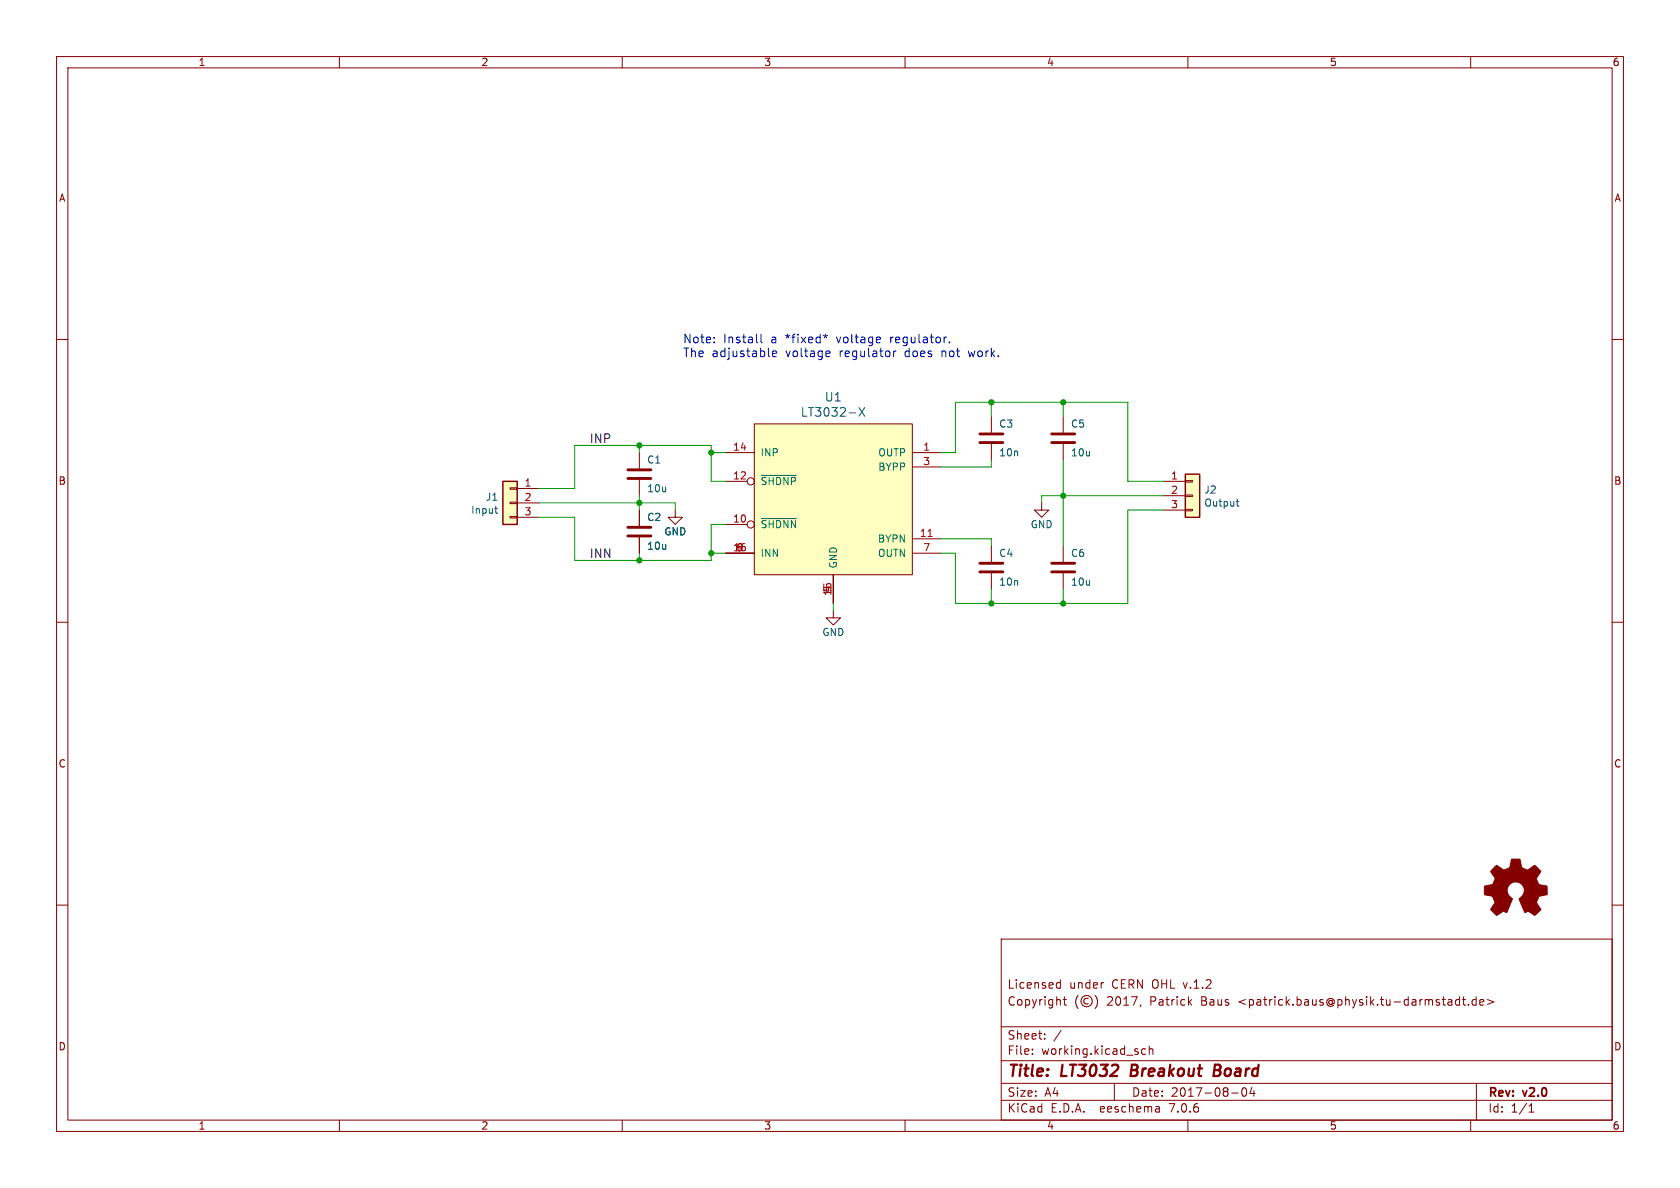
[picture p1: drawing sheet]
(kicad_sch (version 20230121) (generator eeschema)

 (paper "A4")

 (title_block
  (title "LT3032 Breakout Board")
  (date "2017-08-04")
  (rev "v2.0")
  (comment 1 "Copyright (©) 2017, Patrick Baus <patrick.baus@physik.tu-darmstadt.de>")
  (comment 2 "Licensed under CERN OHL v.1.2"))

 (lib_symbols
  (symbol "Connector_Generic:Conn_01x03" (pin_names (offset 1.016) hide) (in_bom yes) (on_board yes)
   (property "Reference" "J" (at 0 5.08 0) (effects (font (size 1.27 1.27))))
   (property "Value" "Conn_01x03" (at 0 -5.08 0) (effects (font (size 1.27 1.27))))
   (property "Footprint" "" (at 0 0 0) (effects (font (size 1.27 1.27)) hide))
   (property "Datasheet" "~" (at 0 0 0) (effects (font (size 1.27 1.27)) hide))
   (symbol "Conn_01x03_1_1"
    (rectangle (start -1.27 -2.413) (end 0 -2.667) (stroke (width 0.1524) (type default)) (fill (type none)))
    (rectangle (start -1.27 0.127) (end 0 -0.127) (stroke (width 0.1524) (type default)) (fill (type none)))
    (rectangle (start -1.27 2.667) (end 0 2.413) (stroke (width 0.1524) (type default)) (fill (type none)))
    (rectangle (start -1.27 3.81) (end 1.27 -3.81) (stroke (width 0.254) (type default)) (fill (type background)))
    (pin passive line (at -5.08 2.54 0) (length 3.81) (name "Pin_1" (effects (font (size 1.27 1.27)))) (number "1" (effects (font (size 1.27 1.27)))))
    (pin passive line (at -5.08 0 0) (length 3.81) (name "Pin_2" (effects (font (size 1.27 1.27)))) (number "2" (effects (font (size 1.27 1.27)))))
    (pin passive line (at -5.08 -2.54 0) (length 3.81) (name "Pin_3" (effects (font (size 1.27 1.27)))) (number "3" (effects (font (size 1.27 1.27)))))))
  (symbol "Device:C" (pin_numbers hide) (pin_names (offset 0.254)) (in_bom yes) (on_board yes)
   (property "Reference" "C" (at 0.635 2.54 0) (effects (font (size 1.27 1.27)) (justify left)))
   (property "Value" "C" (at 0.635 -2.54 0) (effects (font (size 1.27 1.27)) (justify left)))
   (property "Footprint" "" (at 0.9652 -3.81 0) (effects (font (size 1.27 1.27)) hide))
   (property "Datasheet" "~" (at 0 0 0) (effects (font (size 1.27 1.27)) hide))
   (symbol "C_0_1"
    (polyline (pts (xy -2.032 -0.762) (xy 2.032 -0.762)) (stroke (width 0.508) (type default)) (fill (type none)))
    (polyline (pts (xy -2.032 0.762) (xy 2.032 0.762)) (stroke (width 0.508) (type default)) (fill (type none))))
   (symbol "C_1_1"
    (pin passive line (at 0 3.81 270) (length 2.794) (name "~" (effects (font (size 1.27 1.27)))) (number "1" (effects (font (size 1.27 1.27)))))
    (pin passive line (at 0 -3.81 90) (length 2.794) (name "~" (effects (font (size 1.27 1.27)))) (number "2" (effects (font (size 1.27 1.27)))))))
  (symbol "Graphic:Logo_Open_Hardware_Small" (in_bom no) (on_board no)
   (property "Reference" "#SYM" (at 0 6.985 0) (effects (font (size 1.27 1.27)) hide))
   (property "Value" "Logo_Open_Hardware_Small" (at 0 -5.715 0) (effects (font (size 1.27 1.27)) hide))
   (property "Footprint" "" (at 0 0 0) (effects (font (size 1.27 1.27)) hide))
   (property "Datasheet" "~" (at 0 0 0) (effects (font (size 1.27 1.27)) hide))
   (property "Sim.Enable" "0" (at 0 0 0) (effects (font (size 1.27 1.27)) hide))
   (symbol "Logo_Open_Hardware_Small_0_1"
    (polyline (pts (xy 3.3528 -4.3434) (xy 3.302 -4.318) (xy 3.175 -4.2418) (xy 2.9972 -4.1148) (xy 2.7686 -3.9624) (xy 2.54 -3.81) (xy 2.3622 -3.7084) (xy 2.2352 -3.6068) (xy 2.1844 -3.5814) (xy 2.159 -3.6068) (xy 2.0574 -3.6576) (xy 1.905 -3.7338) (xy 1.8034 -3.7846) (xy 1.6764 -3.8354) (xy 1.6002 -3.8354) (xy 1.6002 -3.8354) (xy 1.5494 -3.7338) (xy 1.4732 -3.5306) (xy 1.3462 -3.302) (xy 1.2446 -3.0226) (xy 1.1176 -2.7178) (xy 0.9652 -2.413) (xy 0.8636 -2.1082) (xy 0.7366 -1.8288) (xy 0.6604 -1.6256) (xy 0.6096 -1.4732) (xy 0.5842 -1.397) (xy 0.5842 -1.397) (xy 0.6604 -1.3208) (xy 0.7874 -1.2446) (xy 1.0414 -1.016) (xy 1.2954 -0.6858) (xy 1.4478 -0.3302) (xy 1.524 0.0762) (xy 1.4732 0.4572) (xy 1.3208 0.8128) (xy 1.0668 1.143) (xy 0.762 1.3716) (xy 0.4064 1.524) (xy 0 1.5748) (xy -0.381 1.5494) (xy -0.7366 1.397) (xy -1.0668 1.143) (xy -1.2192 0.9906) (xy -1.397 0.6604) (xy -1.524 0.3048) (xy -1.524 0.2286) (xy -1.4986 -0.1778) (xy -1.397 -0.5334) (xy -1.1938 -0.8636) (xy -0.9144 -1.143) (xy -0.8636 -1.1684) (xy -0.7366 -1.27) (xy -0.635 -1.3462) (xy -0.5842 -1.397) (xy -1.0668 -2.5908) (xy -1.143 -2.794) (xy -1.2954 -3.1242) (xy -1.397 -3.4036) (xy -1.4986 -3.6322) (xy -1.5748 -3.7846) (xy -1.6002 -3.8354) (xy -1.6002 -3.8354) (xy -1.651 -3.8354) (xy -1.7272 -3.81) (xy -1.905 -3.7338) (xy -2.0066 -3.683) (xy -2.1336 -3.6068) (xy -2.2098 -3.5814) (xy -2.2606 -3.6068) (xy -2.3622 -3.683) (xy -2.54 -3.81) (xy -2.7686 -3.9624) (xy -2.9718 -4.0894) (xy -3.1496 -4.2164) (xy -3.302 -4.318) (xy -3.3528 -4.3434) (xy -3.3782 -4.3434) (xy -3.429 -4.318) (xy -3.5306 -4.2164) (xy -3.7084 -4.064) (xy -3.937 -3.8354) (xy -3.9624 -3.81) (xy -4.1656 -3.6068) (xy -4.318 -3.4544) (xy -4.4196 -3.3274) (xy -4.445 -3.2766) (xy -4.445 -3.2766) (xy -4.4196 -3.2258) (xy -4.318 -3.0734) (xy -4.2164 -2.8956) (xy -4.064 -2.667) (xy -3.6576 -2.0828) (xy -3.8862 -1.5494) (xy -3.937 -1.3716) (xy -4.0386 -1.1684) (xy -4.0894 -1.0414) (xy -4.1148 -0.9652) (xy -4.191 -0.9398) (xy -4.318 -0.9144) (xy -4.5466 -0.8636) (xy -4.8006 -0.8128) (xy -5.0546 -0.7874) (xy -5.2578 -0.7366) (xy -5.4356 -0.7112) (xy -5.5118 -0.6858) (xy -5.5118 -0.6858) (xy -5.5372 -0.635) (xy -5.5372 -0.5588) (xy -5.5372 -0.4318) (xy -5.5626 -0.2286) (xy -5.5626 0.0762) (xy -5.5626 0.127) (xy -5.5372 0.4064) (xy -5.5372 0.635) (xy -5.5372 0.762) (xy -5.5372 0.8382) (xy -5.5372 0.8382) (xy -5.461 0.8382) (xy -5.3086 0.889) (xy -5.08 0.9144) (xy -4.826 0.9652) (xy -4.8006 0.9906) (xy -4.5466 1.0414) (xy -4.318 1.0668) (xy -4.1656 1.1176) (xy -4.0894 1.143) (xy -4.0894 1.143) (xy -4.0386 1.2446) (xy -3.9624 1.4224) (xy -3.8608 1.6256) (xy -3.7846 1.8288) (xy -3.7084 2.0066) (xy -3.6576 2.159) (xy -3.6322 2.2098) (xy -3.6322 2.2098) (xy -3.683 2.286) (xy -3.7592 2.413) (xy -3.8862 2.5908) (xy -4.064 2.8194) (xy -4.064 2.8448) (xy -4.2164 3.0734) (xy -4.3434 3.2512) (xy -4.4196 3.3782) (xy -4.445 3.4544) (xy -4.445 3.4544) (xy -4.3942 3.5052) (xy -4.2926 3.6322) (xy -4.1148 3.81) (xy -3.937 4.0132) (xy -3.8608 4.064) (xy -3.6576 4.2926) (xy -3.5052 4.4196) (xy -3.4036 4.4958) (xy -3.3528 4.5212) (xy -3.3528 4.5212) (xy -3.302 4.4704) (xy -3.1496 4.3688) (xy -2.9718 4.2418) (xy -2.7432 4.0894) (xy -2.7178 4.0894) (xy -2.4892 3.937) (xy -2.3114 3.81) (xy -2.1844 3.7084) (xy -2.1336 3.683) (xy -2.1082 3.683) (xy -2.032 3.7084) (xy -1.8542 3.7592) (xy -1.6764 3.8354) (xy -1.4732 3.937) (xy -1.27 4.0132) (xy -1.143 4.064) (xy -1.0668 4.1148) (xy -1.0668 4.1148) (xy -1.0414 4.191) (xy -1.016 4.3434) (xy -0.9652 4.572) (xy -0.9144 4.8514) (xy -0.889 4.9022) (xy -0.8382 5.1562) (xy -0.8128 5.3848) (xy -0.7874 5.5372) (xy -0.762 5.588) (xy -0.7112 5.6134) (xy -0.5842 5.6134) (xy -0.4064 5.6134) (xy -0.1524 5.6134) (xy 0.0762 5.6134) (xy 0.3302 5.6134) (xy 0.5334 5.6134) (xy 0.6858 5.588) (xy 0.7366 5.588) (xy 0.7366 5.588) (xy 0.762 5.5118) (xy 0.8128 5.334) (xy 0.8382 5.1054) (xy 0.9144 4.826) (xy 0.9144 4.7752) (xy 0.9652 4.5212) (xy 1.016 4.2926) (xy 1.0414 4.1402) (xy 1.0668 4.0894) (xy 1.0668 4.0894) (xy 1.1938 4.0386) (xy 1.3716 3.9624) (xy 1.5748 3.8608) (xy 2.0828 3.6576) (xy 2.7178 4.0894) (xy 2.7686 4.1402) (xy 2.9972 4.2926) (xy 3.175 4.4196) (xy 3.302 4.4958) (xy 3.3782 4.5212) (xy 3.3782 4.5212) (xy 3.429 4.4704) (xy 3.556 4.3434) (xy 3.7338 4.191) (xy 3.9116 3.9878) (xy 4.064 3.8354) (xy 4.2418 3.6576) (xy 4.3434 3.556) (xy 4.4196 3.4798) (xy 4.4196 3.429) (xy 4.4196 3.4036) (xy 4.3942 3.3274) (xy 4.2926 3.2004) (xy 4.1656 2.9972) (xy 4.0132 2.794) (xy 3.8862 2.5908) (xy 3.7592 2.3876) (xy 3.6576 2.2352) (xy 3.6322 2.159) (xy 3.6322 2.1336) (xy 3.683 2.0066) (xy 3.7592 1.8288) (xy 3.8608 1.6002) (xy 4.064 1.1176) (xy 4.3942 1.0414) (xy 4.5974 1.016) (xy 4.8768 0.9652) (xy 5.1308 0.9144) (xy 5.5372 0.8382) (xy 5.5626 -0.6604) (xy 5.4864 -0.6858) (xy 5.4356 -0.6858) (xy 5.2832 -0.7366) (xy 5.0546 -0.762) (xy 4.8006 -0.8128) (xy 4.5974 -0.8636) (xy 4.3688 -0.9144) (xy 4.2164 -0.9398) (xy 4.1402 -0.9398) (xy 4.1148 -0.9652) (xy 4.064 -1.0668) (xy 3.9878 -1.2446) (xy 3.9116 -1.4478) (xy 3.81 -1.651) (xy 3.7338 -1.8542) (xy 3.683 -2.0066) (xy 3.6576 -2.0828) (xy 3.683 -2.1336) (xy 3.7846 -2.2606) (xy 3.8862 -2.4638) (xy 4.0386 -2.667) (xy 4.191 -2.8956) (xy 4.318 -3.0734) (xy 4.3942 -3.2004) (xy 4.445 -3.2766) (xy 4.4196 -3.3274) (xy 4.3434 -3.429) (xy 4.1656 -3.5814) (xy 3.937 -3.8354) (xy 3.8862 -3.8608) (xy 3.683 -4.064) (xy 3.5306 -4.2164) (xy 3.4036 -4.318) (xy 3.3528 -4.3434)) (stroke (width 0) (type default)) (fill (type outline)))))
  (symbol "LT3032-breakout-rescue:GND-power" (power) (pin_names (offset 0)) (in_bom yes) (on_board yes)
   (property "Reference" "#PWR" (at 0 -6.35 0) (effects (font (size 1.27 1.27)) hide))
   (property "Value" "GND-power" (at 0 -3.81 0) (effects (font (size 1.27 1.27))))
   (property "Footprint" "" (at 0 0 0) (effects (font (size 1.27 1.27)) hide))
   (property "Datasheet" "" (at 0 0 0) (effects (font (size 1.27 1.27)) hide))
   (symbol "GND-power_0_1"
    (polyline (pts (xy 0 0) (xy 0 -1.27) (xy 1.27 -1.27) (xy 0 -2.54) (xy -1.27 -1.27) (xy 0 -1.27)) (stroke (width 0) (type solid)) (fill (type none))))
   (symbol "GND-power_1_1"
    (pin power_in line (at 0 0 270) (length 0) hide (name "GND" (effects (font (size 1.27 1.27)))) (number "1" (effects (font (size 1.27 1.27)))))))
  (symbol "LT3032-breakout-rescue:LT3032-X-Linear-Technology" (pin_names (offset 1.016)) (in_bom yes) (on_board yes)
   (property "Reference" "U" (at 0 16.51 0) (effects (font (size 1.524 1.524))))
   (property "Value" "Linear-Technology:LT3032-X" (at 10.16 16.51 0) (effects (font (size 1.524 1.524))))
   (property "Footprint" "Custom_footprints:DFN-14-2EP_3x4mm_Pitch0.5mm" (at 0 20.32 0) (effects (font (size 1.524 1.524)) hide))
   (property "Datasheet" "" (at 0 16.51 0) (effects (font (size 1.524 1.524)) hide))
   (property "MFN" "Linear Technology" (at 19.05 -15.24 0) (effects (font (size 1.524 1.524)) hide))
   (property "MFP" "LT3032" (at 15.24 -19.05 0) (effects (font (size 1.524 1.524)) hide))
   (symbol "LT3032-X-Linear-Technology_0_1"
    (rectangle (start -13.97 13.97) (end 13.97 -12.7) (stroke (width 0) (type solid)) (fill (type background))))
   (symbol "LT3032-X-Linear-Technology_1_1"
    (pin power_out line (at 19.05 8.89 180) (length 5.08) (name "OUTP" (effects (font (size 1.27 1.27)))) (number "1" (effects (font (size 1.27 1.27)))))
    (pin input inverted (at -19.05 -3.81 0) (length 5.08) (name "~{SHDNN}" (effects (font (size 1.27 1.27)))) (number "10" (effects (font (size 1.27 1.27)))))
    (pin passive line (at 19.05 -6.35 180) (length 5.08) (name "BYPN" (effects (font (size 1.27 1.27)))) (number "11" (effects (font (size 1.27 1.27)))))
    (pin input inverted (at -19.05 3.81 0) (length 5.08) (name "~{SHDNP}" (effects (font (size 1.27 1.27)))) (number "12" (effects (font (size 1.27 1.27)))))
    (pin power_in line (at -19.05 8.89 0) (length 5.08) (name "INP" (effects (font (size 1.27 1.27)))) (number "14" (effects (font (size 1.27 1.27)))))
    (pin power_in line (at 0 -17.78 90) (length 5.08) (name "GND" (effects (font (size 1.27 1.27)))) (number "15" (effects (font (size 1.27 1.27)))))
    (pin passive line (at -19.05 -8.89 0) (length 5.08) (name "~" (effects (font (size 1.27 1.27)))) (number "16" (effects (font (size 1.27 1.27)))))
    (pin passive line (at 19.05 6.35 180) (length 5.08) (name "BYPP" (effects (font (size 1.27 1.27)))) (number "3" (effects (font (size 1.27 1.27)))))
    (pin passive line (at 0 -17.78 90) (length 5.08) (name "~" (effects (font (size 1.27 1.27)))) (number "4" (effects (font (size 1.27 1.27)))))
    (pin passive line (at 0 -17.78 90) (length 5.08) (name "~" (effects (font (size 1.27 1.27)))) (number "5" (effects (font (size 1.27 1.27)))))
    (pin power_in line (at -19.05 -8.89 0) (length 5.08) (name "INN" (effects (font (size 1.27 1.27)))) (number "6" (effects (font (size 1.27 1.27)))))
    (pin power_out line (at 19.05 -8.89 180) (length 5.08) (name "OUTN" (effects (font (size 1.27 1.27)))) (number "7" (effects (font (size 1.27 1.27)))))
    (pin passive line (at -19.05 -8.89 0) (length 5.08) (name "~" (effects (font (size 1.27 1.27)))) (number "9" (effects (font (size 1.27 1.27))))))))

 (junction (at 125.73 97.79) (diameter 0) (color 0 0 0 0))
 (junction (at 113.03 88.9) (diameter 0) (color 0 0 0 0))
 (junction (at 125.73 80.01) (diameter 0) (color 0 0 0 0))
 (junction (at 113.03 99.06) (diameter 0) (color 0 0 0 0))
 (junction (at 175.26 71.12) (diameter 0) (color 0 0 0 0))
 (junction (at 187.96 71.12) (diameter 0) (color 0 0 0 0))
 (junction (at 187.96 106.68) (diameter 0) (color 0 0 0 0))
 (junction (at 187.96 87.63) (diameter 0) (color 0 0 0 0))
 (junction (at 175.26 106.68) (diameter 0) (color 0 0 0 0))
 (junction (at 113.03 78.74) (diameter 0) (color 0 0 0 0))

 (wire (pts (xy 187.96 71.12) (xy 187.96 73.66)) (stroke (width 0) (type default)))
 (wire (pts (xy 113.03 88.9) (xy 113.03 90.17)) (stroke (width 0) (type default)))
 (wire (pts (xy 175.26 106.68) (xy 175.26 104.14)) (stroke (width 0) (type default)))
 (wire (pts (xy 101.6 86.36) (xy 101.6 78.74)) (stroke (width 0) (type default)))
 (wire (pts (xy 187.96 87.63) (xy 205.74 87.63)) (stroke (width 0) (type default)))
 (wire (pts (xy 168.91 106.68) (xy 175.26 106.68)) (stroke (width 0) (type default)))
 (wire (pts (xy 168.91 80.01) (xy 168.91 71.12)) (stroke (width 0) (type default)))
 (wire (pts (xy 95.25 88.9) (xy 113.03 88.9)) (stroke (width 0) (type default)))
 (wire (pts (xy 113.03 80.01) (xy 113.03 78.74)) (stroke (width 0) (type default)))
 (wire (pts (xy 166.37 97.79) (xy 168.91 97.79)) (stroke (width 0) (type default)))
 (wire (pts (xy 119.38 88.9) (xy 119.38 90.17)) (stroke (width 0) (type default)))
 (wire (pts (xy 125.73 97.79) (xy 125.73 92.71)) (stroke (width 0) (type default)))
 (wire (pts (xy 175.26 106.68) (xy 187.96 106.68)) (stroke (width 0) (type default)))
 (wire (pts (xy 125.73 99.06) (xy 125.73 97.79)) (stroke (width 0) (type default)))
 (wire (pts (xy 187.96 87.63) (xy 187.96 96.52)) (stroke (width 0) (type default)))
 (wire (pts (xy 205.74 90.17) (xy 199.39 90.17)) (stroke (width 0) (type default)))
 (wire (pts (xy 125.73 78.74) (xy 125.73 80.01)) (stroke (width 0) (type default)))
 (wire (pts (xy 125.73 85.09) (xy 128.27 85.09)) (stroke (width 0) (type default)))
 (wire (pts (xy 187.96 71.12) (xy 199.39 71.12)) (stroke (width 0) (type default)))
 (wire (pts (xy 125.73 92.71) (xy 128.27 92.71)) (stroke (width 0) (type default)))
 (wire (pts (xy 187.96 106.68) (xy 187.96 104.14)) (stroke (width 0) (type default)))
 (wire (pts (xy 95.25 86.36) (xy 101.6 86.36)) (stroke (width 0) (type default)))
 (wire (pts (xy 101.6 91.44) (xy 101.6 99.06)) (stroke (width 0) (type default)))
 (wire (pts (xy 168.91 97.79) (xy 168.91 106.68)) (stroke (width 0) (type default)))
 (wire (pts (xy 168.91 71.12) (xy 175.26 71.12)) (stroke (width 0) (type default)))
 (wire (pts (xy 101.6 78.74) (xy 113.03 78.74)) (stroke (width 0) (type default)))
 (wire (pts (xy 184.15 87.63) (xy 184.15 88.9)) (stroke (width 0) (type default)))
 (wire (pts (xy 187.96 106.68) (xy 199.39 106.68)) (stroke (width 0) (type default)))
 (wire (pts (xy 113.03 97.79) (xy 113.03 99.06)) (stroke (width 0) (type default)))
 (wire (pts (xy 166.37 82.55) (xy 175.26 82.55)) (stroke (width 0) (type default)))
 (wire (pts (xy 175.26 71.12) (xy 187.96 71.12)) (stroke (width 0) (type default)))
 (wire (pts (xy 199.39 85.09) (xy 199.39 71.12)) (stroke (width 0) (type default)))
 (wire (pts (xy 205.74 85.09) (xy 199.39 85.09)) (stroke (width 0) (type default)))
 (wire (pts (xy 175.26 95.25) (xy 175.26 96.52)) (stroke (width 0) (type default)))
 (wire (pts (xy 166.37 80.01) (xy 168.91 80.01)) (stroke (width 0) (type default)))
 (wire (pts (xy 147.32 107.95) (xy 147.32 106.68)) (stroke (width 0) (type default)))
 (wire (pts (xy 184.15 87.63) (xy 187.96 87.63)) (stroke (width 0) (type default)))
 (wire (pts (xy 125.73 80.01) (xy 125.73 85.09)) (stroke (width 0) (type default)))
 (wire (pts (xy 166.37 95.25) (xy 175.26 95.25)) (stroke (width 0) (type default)))
 (wire (pts (xy 113.03 78.74) (xy 125.73 78.74)) (stroke (width 0) (type default)))
 (wire (pts (xy 128.27 80.01) (xy 125.73 80.01)) (stroke (width 0) (type default)))
 (wire (pts (xy 113.03 87.63) (xy 113.03 88.9)) (stroke (width 0) (type default)))
 (wire (pts (xy 199.39 90.17) (xy 199.39 106.68)) (stroke (width 0) (type default)))
 (wire (pts (xy 113.03 88.9) (xy 119.38 88.9)) (stroke (width 0) (type default)))
 (wire (pts (xy 101.6 99.06) (xy 113.03 99.06)) (stroke (width 0) (type default)))
 (wire (pts (xy 95.25 91.44) (xy 101.6 91.44)) (stroke (width 0) (type default)))
 (wire (pts (xy 128.27 97.79) (xy 125.73 97.79)) (stroke (width 0) (type default)))
 (wire (pts (xy 175.26 71.12) (xy 175.26 73.66)) (stroke (width 0) (type default)))
 (wire (pts (xy 113.03 99.06) (xy 125.73 99.06)) (stroke (width 0) (type default)))
 (wire (pts (xy 175.26 82.55) (xy 175.26 81.28)) (stroke (width 0) (type default)))
 (wire (pts (xy 187.96 81.28) (xy 187.96 87.63)) (stroke (width 0) (type default)))

 (text "Note: Install a *fixed* voltage regulator.\nThe adjustable voltage regulator does not work." (at 120.65 63.5 0) (effects (font (size 1.524 1.524)) (justify left bottom)))

 (label "INN" (at 104.14 99.06 0) (effects (font (size 1.524 1.524)) (justify left bottom)))
 (label "INP" (at 104.14 78.74 0) (effects (font (size 1.524 1.524)) (justify left bottom)))

 (symbol (lib_id "Device:C") (at 113.03 83.82 0) (mirror x) (unit 1) (in_bom yes) (on_board yes) (dnp no)
  (property "Reference" "C1" (at 114.3 81.28 0) (effects (font (size 1.27 1.27)) (justify left)))
  (property "Value" "10u" (at 114.3 86.36 0) (effects (font (size 1.27 1.27)) (justify left)))
  (property "Footprint" "Capacitor_SMD:C_1210_3225Metric" (at 113.03 83.82 0) (effects (font (size 1.27 1.27)) hide))
  (property "Datasheet" "" (at 113.03 83.82 0) (effects (font (size 1.27 1.27))))
  (property "MFN" "Taiyo Yuden" (at 113.03 83.82 0) (effects (font (size 1.524 1.524)) hide))
  (property "MFP" "GMK325BJ106KN-T" (at 113.03 83.82 0) (effects (font (size 1.524 1.524)) hide)) (pin "1") (pin "2"))

 (symbol (lib_id "Device:C") (at 113.03 93.98 0) (mirror x) (unit 1) (in_bom yes) (on_board yes) (dnp no)
  (property "Reference" "C2" (at 114.3 91.44 0) (effects (font (size 1.27 1.27)) (justify left)))
  (property "Value" "10u" (at 114.3 96.52 0) (effects (font (size 1.27 1.27)) (justify left)))
  (property "Footprint" "Capacitor_SMD:C_1210_3225Metric" (at 113.03 93.98 0) (effects (font (size 1.27 1.27)) hide))
  (property "Datasheet" "" (at 113.03 93.98 0) (effects (font (size 1.27 1.27))))
  (property "MFN" "Taiyo Yuden" (at 113.03 93.98 0) (effects (font (size 1.524 1.524)) hide))
  (property "MFP" "GMK325BJ106KN-T" (at 113.03 93.98 0) (effects (font (size 1.524 1.524)) hide)) (pin "1") (pin "2"))

 (symbol (lib_id "Device:C") (at 175.26 77.47 0) (mirror x) (unit 1) (in_bom yes) (on_board yes) (dnp no)
  (property "Reference" "C3" (at 176.53 74.93 0) (effects (font (size 1.27 1.27)) (justify left)))
  (property "Value" "10n" (at 176.53 80.01 0) (effects (font (size 1.27 1.27)) (justify left)))
  (property "Footprint" "Capacitor_SMD:C_0603_1608Metric" (at 175.26 77.47 0) (effects (font (size 1.27 1.27)) hide))
  (property "Datasheet" "" (at 175.26 77.47 0) (effects (font (size 1.27 1.27))))
  (property "MFN" "Murata" (at 175.26 77.47 0) (effects (font (size 1.524 1.524)) hide))
  (property "MFP" "GRM1885C1H103JA01J" (at 175.26 77.47 0) (effects (font (size 1.524 1.524)) hide))
  (property "Note" "Use C0G" (at 175.26 77.47 0) (effects (font (size 1.524 1.524)) hide)) (pin "1") (pin "2"))

 (symbol (lib_id "Device:C") (at 175.26 100.33 0) (mirror x) (unit 1) (in_bom yes) (on_board yes) (dnp no)
  (property "Reference" "C4" (at 176.53 97.79 0) (effects (font (size 1.27 1.27)) (justify left)))
  (property "Value" "10n" (at 176.53 102.87 0) (effects (font (size 1.27 1.27)) (justify left)))
  (property "Footprint" "Capacitor_SMD:C_0603_1608Metric" (at 175.26 100.33 0) (effects (font (size 1.27 1.27)) hide))
  (property "Datasheet" "" (at 175.26 100.33 0) (effects (font (size 1.27 1.27))))
  (property "MFN" "Murata" (at 175.26 100.33 0) (effects (font (size 1.524 1.524)) hide))
  (property "MFP" "GRM1885C1H103JA01J" (at 175.26 100.33 0) (effects (font (size 1.524 1.524)) hide))
  (property "Note" "Use C0G" (at 175.26 100.33 0) (effects (font (size 1.524 1.524)) hide)) (pin "1") (pin "2"))

 (symbol (lib_id "Device:C") (at 187.96 77.47 0) (mirror x) (unit 1) (in_bom yes) (on_board yes) (dnp no)
  (property "Reference" "C5" (at 189.23 74.93 0) (effects (font (size 1.27 1.27)) (justify left)))
  (property "Value" "10u" (at 189.23 80.01 0) (effects (font (size 1.27 1.27)) (justify left)))
  (property "Footprint" "Capacitor_SMD:C_1210_3225Metric" (at 187.96 77.47 0) (effects (font (size 1.27 1.27)) hide))
  (property "Datasheet" "" (at 187.96 77.47 0) (effects (font (size 1.27 1.27))))
  (property "MFN" "Taiyo Yuden" (at 187.96 77.47 0) (effects (font (size 1.524 1.524)) hide))
  (property "MFP" "GMK325BJ106KN-T" (at 187.96 77.47 0) (effects (font (size 1.524 1.524)) hide)) (pin "1") (pin "2"))

 (symbol (lib_id "Device:C") (at 187.96 100.33 0) (mirror x) (unit 1) (in_bom yes) (on_board yes) (dnp no)
  (property "Reference" "C6" (at 189.23 97.79 0) (effects (font (size 1.27 1.27)) (justify left)))
  (property "Value" "10u" (at 189.23 102.87 0) (effects (font (size 1.27 1.27)) (justify left)))
  (property "Footprint" "Capacitor_SMD:C_1210_3225Metric" (at 187.96 100.33 0) (effects (font (size 1.27 1.27)) hide))
  (property "Datasheet" "" (at 187.96 100.33 0) (effects (font (size 1.27 1.27))))
  (property "MFN" "Taiyo Yuden" (at 187.96 100.33 0) (effects (font (size 1.524 1.524)) hide))
  (property "MFP" "GMK325BJ106KN-T" (at 187.96 100.33 0) (effects (font (size 1.524 1.524)) hide)) (pin "1") (pin "2"))

 (symbol (lib_id "LT3032-breakout-rescue:GND-power") (at 119.38 90.17 0) (unit 1) (in_bom yes) (on_board yes) (dnp no)
  (property "Reference" "#PWR03" (at 119.38 96.52 0) (effects (font (size 1.27 1.27)) hide))
  (property "Value" "GND" (at 119.38 93.98 0) (effects (font (size 1.27 1.27))))
  (property "Footprint" "" (at 119.38 90.17 0) (effects (font (size 1.27 1.27))))
  (property "Datasheet" "" (at 119.38 90.17 0) (effects (font (size 1.27 1.27)))) (pin "1"))

 (symbol (lib_id "LT3032-breakout-rescue:LT3032-X-Linear-Technology") (at 147.32 88.9 0) (unit 1) (in_bom yes) (on_board yes) (dnp no)
  (property "Reference" "U1" (at 147.32 70.1802 0) (effects (font (size 1.524 1.524))))
  (property "Value" "LT3032-X" (at 147.32 72.8726 0) (effects (font (size 1.524 1.524))))
  (property "Footprint" "Package_DFN_QFN:Linear_DE14MA" (at 147.32 68.58 0) (effects (font (size 1.524 1.524)) hide))
  (property "Datasheet" "" (at 147.32 72.39 0) (effects (font (size 1.524 1.524)) hide))
  (property "MFN" "Linear Technology" (at 166.37 104.14 0) (effects (font (size 1.524 1.524)) hide))
  (property "MFP" "LT3032-X" (at 162.56 107.95 0) (effects (font (size 1.524 1.524)) hide)) (pin "1") (pin "10") (pin "11") (pin "12") (pin "14") (pin "15") (pin "16") (pin "3") (pin "4") (pin "5") (pin "6") (pin "7") (pin "9"))

 (symbol (lib_id "LT3032-breakout-rescue:GND-power") (at 147.32 107.95 0) (unit 1) (in_bom yes) (on_board yes) (dnp no)
  (property "Reference" "#PWR01" (at 147.32 114.3 0) (effects (font (size 1.27 1.27)) hide))
  (property "Value" "GND" (at 147.32 111.76 0) (effects (font (size 1.27 1.27))))
  (property "Footprint" "" (at 147.32 107.95 0) (effects (font (size 1.27 1.27))))
  (property "Datasheet" "" (at 147.32 107.95 0) (effects (font (size 1.27 1.27)))) (pin "1"))

 (symbol (lib_id "LT3032-breakout-rescue:GND-power") (at 184.15 88.9 0) (unit 1) (in_bom yes) (on_board yes) (dnp no)
  (property "Reference" "#PWR02" (at 184.15 95.25 0) (effects (font (size 1.27 1.27)) hide))
  (property "Value" "GND" (at 184.15 92.71 0) (effects (font (size 1.27 1.27))))
  (property "Footprint" "" (at 184.15 88.9 0) (effects (font (size 1.27 1.27))))
  (property "Datasheet" "" (at 184.15 88.9 0) (effects (font (size 1.27 1.27)))) (pin "1"))

 (symbol (lib_id "Connector_Generic:Conn_01x03") (at 90.17 88.9 0) (mirror y) (unit 1) (in_bom yes) (on_board yes) (dnp no)
  (property "Reference" "J1" (at 88.1888 87.8586 0) (effects (font (size 1.27 1.27)) (justify left)))
  (property "Value" "Input" (at 88.1888 90.17 0) (effects (font (size 1.27 1.27)) (justify left)))
  (property "Footprint" "Connector_PinHeader_2.54mm:PinHeader_1x03_P2.54mm_Vertical" (at 90.17 88.9 0) (effects (font (size 1.27 1.27)) hide))
  (property "Datasheet" "" (at 90.17 88.9 0) (effects (font (size 1.27 1.27)) hide))
  (property "MFN" "TE Connectivity" (at 90.17 88.9 0) (effects (font (size 1.524 1.524)) hide))
  (property "MFP" "4-103741-0" (at 90.17 88.9 0) (effects (font (size 1.524 1.524)) hide)) (pin "1") (pin "2") (pin "3"))

 (symbol (lib_id "Connector_Generic:Conn_01x03") (at 210.82 87.63 0) (unit 1) (in_bom yes) (on_board yes) (dnp no)
  (property "Reference" "J2" (at 212.8012 86.5886 0) (effects (font (size 1.27 1.27)) (justify left)))
  (property "Value" "Output" (at 212.8012 88.9 0) (effects (font (size 1.27 1.27)) (justify left)))
  (property "Footprint" "Connector_PinHeader_2.54mm:PinHeader_1x03_P2.54mm_Vertical" (at 210.82 87.63 0) (effects (font (size 1.27 1.27)) hide))
  (property "Datasheet" "" (at 210.82 87.63 0) (effects (font (size 1.27 1.27)) hide))
  (property "MFN" "TE Connectivity" (at 210.82 87.63 0) (effects (font (size 1.524 1.524)) hide))
  (property "MFP" "4-103741-0" (at 210.82 87.63 0) (effects (font (size 1.524 1.524)) hide)) (pin "1") (pin "2") (pin "3"))

 (symbol (lib_id "Graphic:Logo_Open_Hardware_Small") (at 267.97 157.48 0) (unit 1) (in_bom yes) (on_board yes) (dnp no)
  (property "Reference" "#LOGO1" (at 267.97 150.495 0) (effects (font (size 1.27 1.27)) hide))
  (property "Value" "Logo_Open_Hardware_Small" (at 267.97 163.195 0) (effects (font (size 1.27 1.27)) hide))
  (property "Footprint" "Symbol:OSHW-Logo_7.5x8mm_SilkScreen" (at 267.97 157.48 0) (effects (font (size 1.27 1.27)) hide))
  (property "Datasheet" "~" (at 267.97 157.48 0) (effects (font (size 1.27 1.27)) hide)))

 (sheet_instances (path "" (page "1"))))
